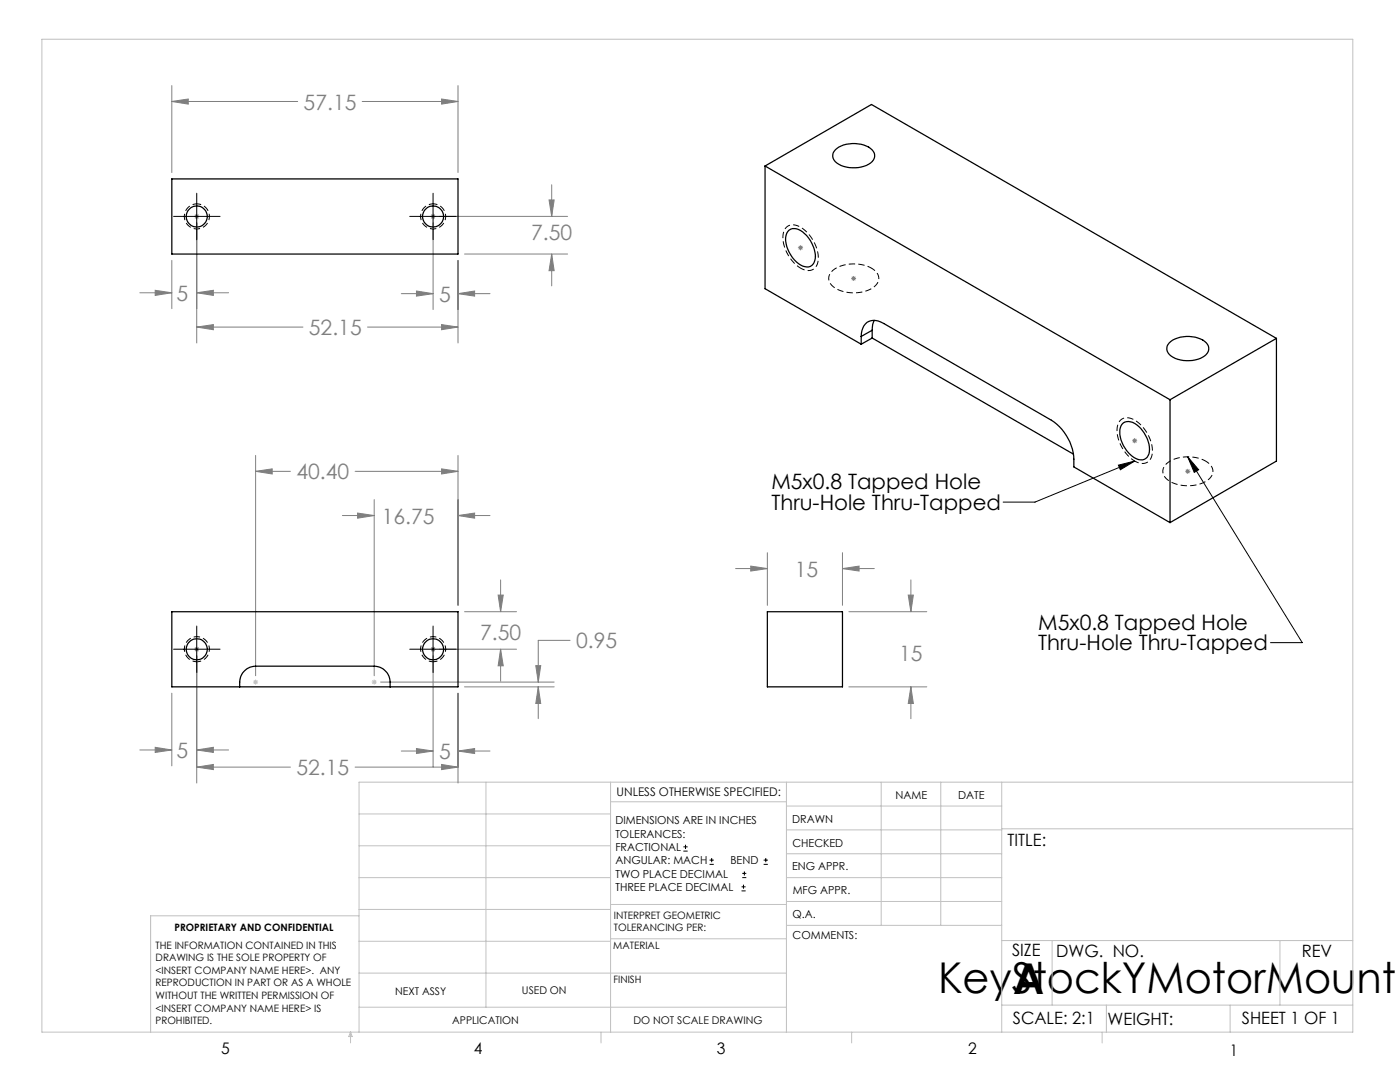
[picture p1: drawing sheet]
<svg xmlns="http://www.w3.org/2000/svg" width="279mm" height="216mm" viewBox="0 0 279 216" stroke-linecap="round" stroke-linejoin="round" font-family="sans-serif">
<g fill="none" stroke="#000" stroke-width=".2">
<path d="M39.3 38.6v9.2M86.4 38.6v9.2M34.6 43.2h9.3M81.8 43.2h9.3M223.2 92.8l3.2-.8-2.8 1.7zM226.4 92l-19.8 8.2h-6.4M237 91.2l22.9 37h-6.4M237 91.2l2.2 2.5-.9 .6zM34.6 129.5h9.3M39.3 124.9v9.3M81.8 129.5h9.3M86.4 124.9v9.3"/>
<path d="M136.4 169.8h.8M136.4 169h.8M136.8 168.6v.8M141.6 172.5h.9M141.6 171.6h.9M142 171.2v.8M148 177.8h.8M148 177h.8M148.1 175.1h.8M148.1 174.3h.8M148.4 176.5v.8M148.6 173.9v.8"/>
<path d="M152.4 172.5h.8M152.4 171.6h.8M152.8 171.2v.8"/>
</g>
<g fill="none" stroke="#808080" stroke-width=".2">
<path d="M34.3 17.1v17.3M88.1 19.8l3.3 .4-3.3 .6zM91.4 17.1v17.3M34.3 20.2l3.3-.4v1zM34.3 20.2h25.1M72.3 20.2h19.1M109.6 39.9h1l-.5 3.3zM110.1 36.9v6.3M27.9 58.4h6.4M31 57.9l3.3 .5-3.3 .5zM34.3 52v9.6M38.8 43.2h1"/>
<path d="M38.9 42.8l.7 .8M39.3 58.4l3.3-.5v1zM39.3 44.4v24M39.3 58.4h6.3M39.3 42.7v1M39.6 42.8l-.7 .8M80.1 58.6h6.3M83.1 58.1l3.3 .5-3.3 .5zM85.9 43.2h1M86.1 42.8l.7 .8M86.4 42.7v1M86.4 44.4v17.4"/>
<path d="M86.8 42.8l-.7 .8M87.7 43.2h25.6M91.4 58.6l3.3-.5v1zM91.4 52v16.4M91.4 58.6h6.4M92.7 50.7h20.6M110.1 50.7l.5 3.3h-1zM110.1 50.7v6.3M159.2 49.4h1.1M159.4 49.1l.7 .7M159.8 48.9v1.1M160.1 49.1l-.7 .7"/>
<path d="M169.9 55.6h1M170 55.2l.7 .7M170.4 55.1v1M170.7 55.2l-.7 .7M39.3 65.3l3.3-.5v1zM39.3 65.3h21.2M73.3 65.3h18.1M88.1 64.8l3.3 .5-3.3 .5zM51 94.1l3.3-.5v1zM51 94.1h7M51 90.9v43.9M70.9 94.1h20.5"/>
<path d="M74.7 99.7v35.1M88.1 93.6l3.3 .5-3.3 .5zM91.4 90.9v29.9M226 87.9h.9M226.1 87.6l.7 .7M226.4 87.4v1M226.8 87.6l-.7 .7M236.5 94.1h1.1M236.7 93.7l.7 .7M237 93.6v.9M237.4 93.7l-.7 .7M68.3 102.9h6.4"/>
<path d="M71.4 102.4l3.3 .5-3.3 .5zM91.4 102.9l3.3-.5v1zM91.4 102.9h6.4M99.4 118.7h1l-.5 3.4zM99.9 115.7v6.4M146.8 113.5h6.3M149.8 113l3.3 .5-3.3 .4zM153.1 110.3v10.5M168.1 113.5l3.3-.5v.9zM168.1 110.3v10.5M168.1 113.5h6.4M181.3 118.7h1l-.5 3.4z"/>
<path d="M181.8 115.7v6.4M34.3 138.3v14.5M38.8 129.5h1M38.9 129.2l.7 .7M39.3 130.8v25.4M39.3 129v1.1M39.6 129.2l-.7 .7M76 136.1h34.6M85.9 129.5h1M86.1 129.2l.7 .7M86.4 129v1.1M86.4 130.8v22.2"/>
<path d="M86.8 129.2l-.7 .7M87.7 129.5h15.4M91.4 138.3v17.9M92.7 137.1h17.9M92.7 122.1h10.4M99.9 129.5l.5 3.4h-1zM99.9 129.5v6.4M106.9 132.8h1l-.5 3.3zM107.4 137.1l.5 3.3h-1zM107.4 137.1v6.3M113.8 127.8h-6.4v8.3M169.4 137.1h15.6"/>
<path d="M169.4 122.1h15.6M181.8 137.1l.5 3.3h-1zM181.8 137.1v6.3M27.9 149.6h6.4M31 149.1l3.3 .5-3.3 .5zM39.3 153.1l3.3-.6v1.1zM39.3 149.6l3.3-.5v1zM39.3 153.1h18.7M39.3 149.6h6.3M70.9 153.1h20.5M80.1 149.9h6.3M83.1 149.4l3.3 .5-3.3 .5z"/>
<path d="M88.1 152.5l3.3 .6-3.3 .5zM91.4 149.9l3.3-.5v1zM91.4 149.9h6.4"/>
</g>
<g fill="none" stroke="#c0c0c0" stroke-width=".2">
<path d="M8.4 7.8h261.6v198.2h-261.6zM50.5 136.1h1M50.7 135.7l.7 .8M51 135.6v1M51.4 135.7l-.7 .8M74.2 136.1h1M74.3 135.7l.7 .8M74.7 135.6v1M75 135.7l-.7 .8M97 156.1v44.9M121.8 156.1v49.9M121.8 160h35.2"/>
<path d="M157 156.1v49.9M175.9 156.1v28.5M187.7 156.1v28.5M199.9 156.1v49.9M270 156.1h-198.4v49.9M71.6 175.1h50.2M71.6 168.8h50.2M71.6 162.4h50.2M157 170.4h42.9M157 165.6h42.9M157 160.8h42.9M157 175.1h42.9"/>
<path d="M157 179.9h42.9M199.9 165.4h70.1M71.6 194.2h85.4M71.6 187.8h50.2M71.6 181.5h50.2M71.6 182.7h-41.5v23.3M121.8 187.3h35.2M121.8 180.5h35.2M157 184.6h42.9M199.9 187.7h70.1M210 187.7v12.9M255.4 187.7v12.9"/>
<path d="M70 206v2.1M70 206l.3 .8h-.7zM71.6 201h85.4M119.9 206v2.1M170 206v2.1M199.9 200.6h70.1M220 206v2.1M220.8 200.6v5.4M245.5 200.6v5.4"/>
</g>
<path d="M39.3 40.7a2.5 2.5 0 0 0-2.2 3.7 2.5 2.5 0 0 0 4.3 .2 2.5 2.5 0 0 0-1.9-3.9h-.2M86.4 40.7a2.5 2.5 0 0 0-2.2 3.7 2.5 2.5 0 0 0 4.3 .2 2.5 2.5 0 0 0-1.8-3.9h-.3M159.8 53.5a7.2 7.2 0 0 1-3.4-7.3 2.12 2.12 0 0 1 3.5-.8 7.3 7.3 0 0 1 3.3 7.2 2.08 2.08 0 0 1-3.4 .9M173.9 53.5a7.2 7.2 0 0 0-8 .8 2.12 2.12 0 0 0 1.1 3.4 7.3 7.3 0 0 0 7.8-.8 2.08 2.08 0 0 0-.9-3.4M226.5 92a7.2 7.2 0 0 1-3.4-7.3 2.12 2.12 0 0 1 3.5-.8 7.3 7.3 0 0 1 3.2 7.2 2.08 2.08 0 0 1-3.3 .9M240.6 92a7.2 7.2 0 0 0-8 .8 2.12 2.12 0 0 0 1 3.3 7.3 7.3 0 0 0 7.9-.7 2.08 2.08 0 0 0-.9-3.4M39.3 132a2.5 2.5 0 0 1-2.2-3.6 2.5 2.5 0 0 1 4.3-.2 2.5 2.5 0 0 1-1.9 3.8h-.2M86.4 132a2.5 2.5 0 0 1-2.2-3.6 2.5 2.5 0 0 1 4.3-.2 2.5 2.5 0 0 1-1.8 3.8h-.3" fill="none" stroke="#000" stroke-width=".2" stroke-dasharray="1.3 .6" stroke-dashoffset=".4" stroke-linecap="butt"/>
<g fill="#808080">
<path d="M71.4 102.4l3.3 .5-3.3 .5zM91.4 102.9l3.3-.5v1zM51 94.1l3.3-.5v1zM88.1 93.6l3.3 .5-3.3 .5zM106.9 132.8h1l-.5 3.3zM107.4 137.1l.5 3.3h-1z"/>
<path d="M91.4 149.9l3.3-.5v1zM83.1 149.4l3.3 .5-3.3 .5zM88.1 152.5l3.3 .6-3.3 .5zM39.3 153.1l3.3-.6v1.1zM31 149.1l3.3 .5-3.3 .5zM39.3 149.6l3.3-.5v1zM99.4 118.7h1l-.5 3.4zM99.9 129.5l.5 3.4h-1zM91.4 58.6l3.3-.5v1zM83.1 58.1l3.3 .5-3.3 .5zM88.1 64.8l3.3 .5-3.3 .5zM39.3 65.3l3.3-.5v1zM39.3 58.4l3.3-.5v1zM31 57.9l3.3 .5-3.3 .5zM110.1 50.7l.5 3.3h-1zM109.6 39.9h1l-.5 3.3zM34.3 20.2l3.3-.4v1zM88.1 19.8l3.3 .4-3.3 .6zM181.8 137.1l.5 3.3h-1zM181.3 118.7h1l-.5 3.4zM168.1 113.5l3.3-.5v.9zM149.8 113l3.3 .5-3.3 .4z"/>
</g>
<path d="M223.2 92.8l3.2-.8-2.8 1.7zM237 91.2l2.2 2.5-.9 .6z" fill="#000"/>
<g fill="none" stroke="#000" stroke-width=".25">
<path d="M34.3 35.7h57.1v15h-57.1zM152.7 33.1v24.5l19.2 11.1M152.7 33.1l80.8 46.7M152.7 33.1l21.2-12.3 80.8 46.7M166.7 29.9a6 6 0 0 1 7.4 0 1.72 1.72 0 0 1-.7 2.9 6.3 6.3 0 0 1-6.7-.6 1.6 1.6 0 0 1 0-2.3zM157.3 46.1a2.09 2.09 0 0 1 2.9 .2 6.2 6.2 0 0 1 2.4 5.7 1.61 1.61 0 0 1-2.4 1.1 6.2 6.2 0 0 1-3.3-6.3zM171.9 67.1a2.8 2.8 0 0 1 2.4-3.2 3.9 3.9 0 0 1 2.1 .7l33.4 19.3a10.1 10.1 0 0 1 4.5 9.3l19.2 11.1M171.9 67.1v1.6M174.1 65.9v1.6M174.1 67.5l40.1 23.1M174.1 65.9l-2.2 1.2M174.1 67.5l-2.2 1.2"/>
<path d="M174.5 63.9l-.3 .8-.1 1.2M233.4 68.4a6 6 0 0 1 7.3 0 1.72 1.72 0 0 1-.7 2.9 6.3 6.3 0 0 1-6.6-.6 1.6 1.6 0 0 1 0-2.3zM233.5 79.8v24.5M254.7 67.5v24.5l-21.2 12.3M254.7 67.5l-21.2 12.3M223.9 84.6a2.09 2.09 0 0 1 3 .2 6.2 6.2 0 0 1 2.4 5.8 1.75 1.75 0 0 1-2.9 .8 6.1 6.1 0 0 1-2.8-6.1zM34.3 122.1h57.1v15h-57.1zM47.8 137.1a3.4 3.4 0 0 1 3.2-4.2h23.7a3.4 3.4 0 0 1 3.2 4.2M153.1 122.1h15v15h-15z"/>
<circle cx="39.3" cy="43.2" r="2.1"/>
<circle cx="86.4" cy="43.2" r="2.1"/>
<circle cx="39.3" cy="129.6" r="2.11"/>
<circle cx="86.4" cy="129.6" r="2.1"/>
</g>
<g font-size="8.5">
<text x="187.2" y="198.1">KeyStockYMotorMount</text>
<text x="202.2" y="198.3">A</text>
</g>
<g font-size="4.2" fill="#808080">
<text x="60.6" y="21.8">57.15</text>
<text x="106" y="47.9">7.50</text>
<text x="35.2" y="60">5</text>
<text x="87.6" y="60.2">5</text>
<text x="61.6" y="66.9">52.15</text>
<text x="59.2" y="95.6">40.40</text>
<text x="76.2" y="104.5">16.75</text>
<text x="158.6" y="115">15</text>
<text x="95.8" y="127.7">7.50</text>
<text x="115" y="129.4">0.95</text>
<text x="179.4" y="131.9">15</text>
<text x="35.2" y="151.2">5</text>
<text x="59.2" y="154.6">52.15</text>
<text x="87.6" y="151.4">5</text>
</g>
<g font-size="4.2">
<text x="153.9" y="97.6">M5x0.8 Tapped Hole</text>
<text x="153.9" y="101.7">Thru-Hole Thru-Tapped</text>
<text x="207.2" y="125.6">M5x0.8 Tapped Hole</text>
<text x="207.2" y="129.8">Thru-Hole Thru-Tapped</text>
</g>
<g font-size="3.4">
<text x="201.1" y="168.8">TITLE:</text>
<text x="202" y="190.8">SIZE</text>
<text x="210.8" y="190.9">DWG. NO.</text>
<text x="259.8" y="191">REV</text>
<text x="202.1" y="204.4">SCALE: 2:1</text>
<text x="221" y="204.5">WEIGHT:</text>
<text x="247.8" y="204.4">SHEET 1 OF 1</text>
</g>
<g font-size="3.2">
<text x="44.2" y="210.4">5</text>
<text x="94.6" y="210.3">4</text>
<text x="143.1" y="210.4">3</text>
<text x="193.2" y="210.3">2</text>
<text x="245.4" y="210.6">1</text>
</g>
<text font-size="2.4" x="123.1" y="158.9">UNLESS OTHERWISE SPECIFIED:</text>
<g font-size="2.2">
<text x="178.7" y="159.4">NAME</text>
<text x="191.2" y="159.4">DATE</text>
<text x="122.8" y="164.5">DIMENSIONS ARE IN INCHES</text>
<text x="122.8" y="167.1">TOLERANCES:</text>
<text x="158.1" y="164.2">DRAWN</text>
<text x="122.8" y="169.8">FRACTIONAL</text>
<text x="122.8" y="172.5">ANGULAR: MACH</text>
<text x="145.8" y="172.5">BEND</text>
<text x="158.1" y="173.7">ENG APPR.</text>
<text x="158.2" y="169.1">CHECKED</text>
<text x="122.8" y="175.1">TWO PLACE DECIMAL</text>
<text x="122.8" y="177.8">THREE PLACE DECIMAL</text>
<text x="158.2" y="178.4">MFG APPR.</text>
<text x="158.2" y="183.2">Q.A.</text>
<text x="158.2" y="187.4">COMMENTS:</text>
</g>
<g font-size="2.1">
<text x="78.8" y="198.5">NEXT ASSY</text>
<text x="104.2" y="198.4">USED ON</text>
<text x="90.2" y="204.3">APPLICATION</text>
<text x="126.4" y="204.3">DO NOT SCALE DRAWING</text>
</g>
<g font-size="2">
<text x="34.8" y="185.7">PROPRIETARY AND CONFIDENTIAL</text>
<text x="122.5" y="183.3">INTERPRET GEOMETRIC</text>
<text x="122.5" y="185.9">TOLERANCING PER:</text>
<text x="31.1" y="189.3">THE INFORMATION CONTAINED IN THIS</text>
<text x="31.1" y="191.8">DRAWING IS THE SOLE PROPERTY OF</text>
<text x="122.4" y="189.4">MATERIAL</text>
<text x="31.1" y="194.3">&lt;INSERT COMPANY NAME HERE&gt;. ANY</text>
<text x="31.1" y="196.8">REPRODUCTION IN PART OR AS A WHOLE</text>
<text x="122.4" y="196.2">FINISH</text>
<text x="31.1" y="199.4">WITHOUT THE WRITTEN PERMISSION OF</text>
<text x="31.1" y="201.9">&lt;INSERT COMPANY NAME HERE&gt; IS</text>
<text x="31.1" y="204.4">PROHIBITED.</text>
</g>
</svg>
